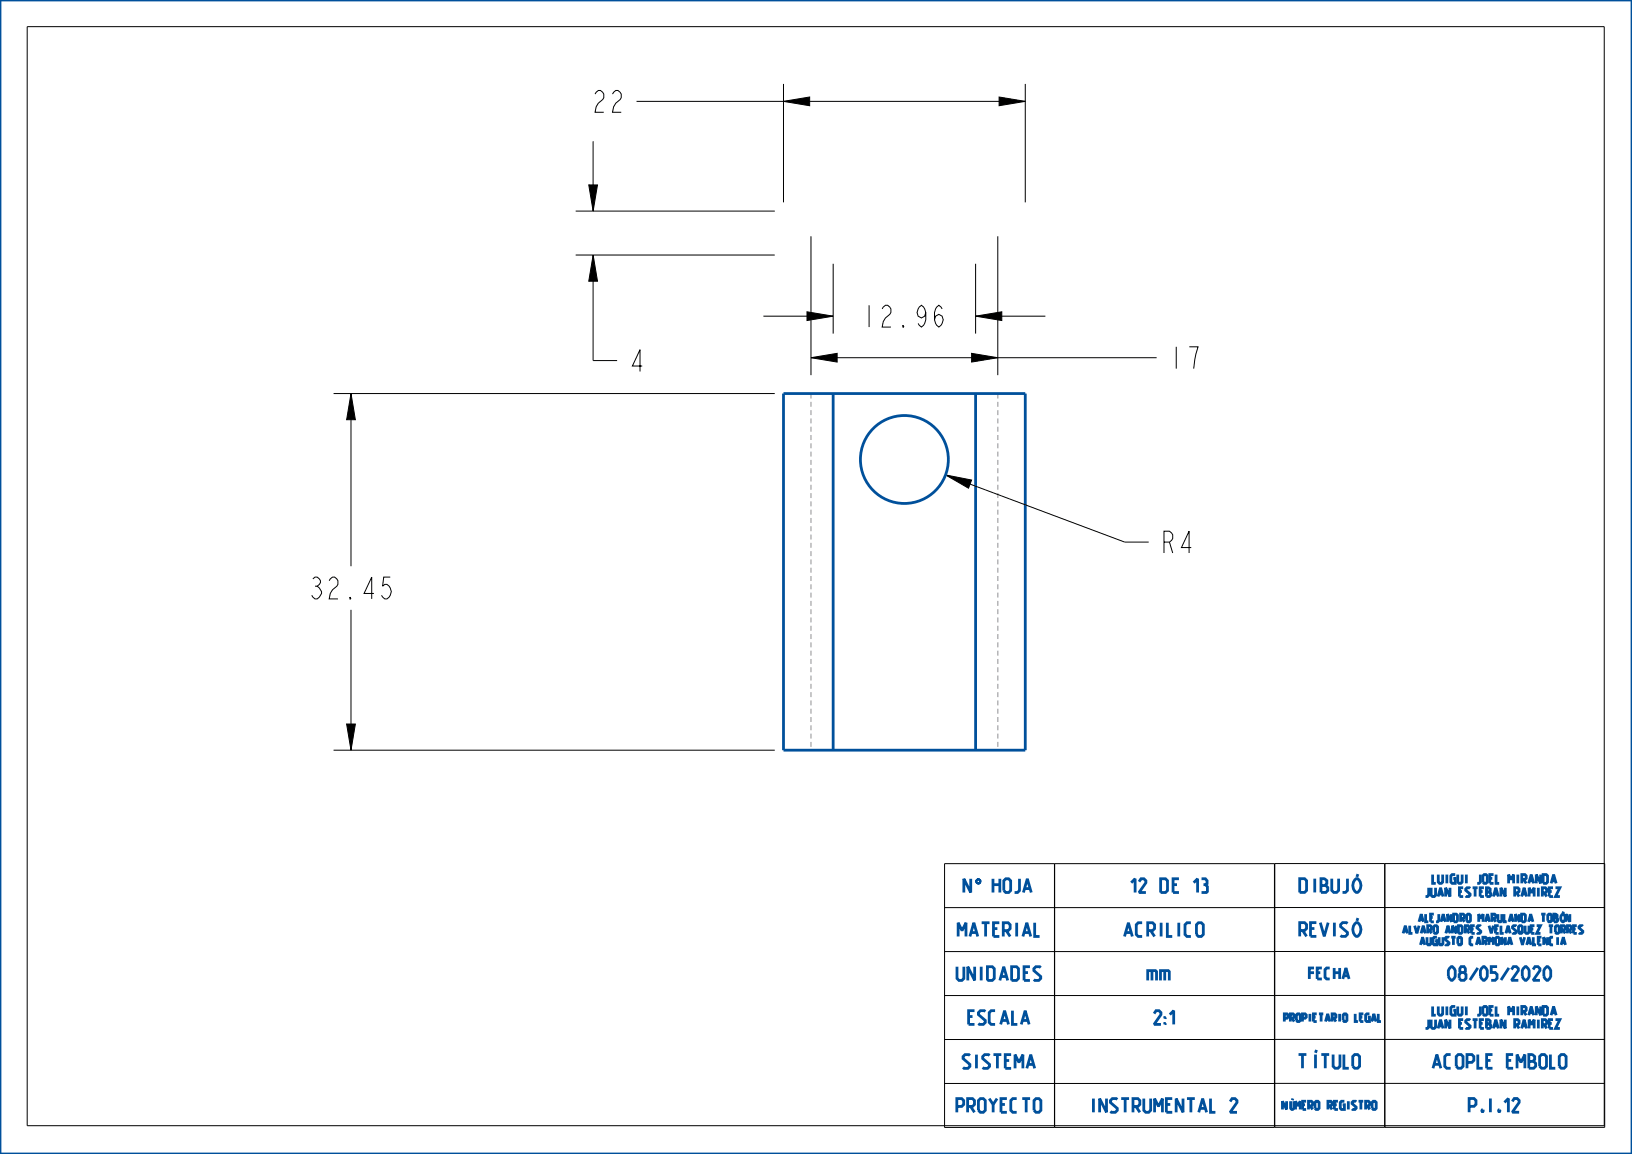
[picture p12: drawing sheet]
<svg xmlns="http://www.w3.org/2000/svg" width="297mm" height="210mm" viewBox="0 0 297 210" stroke-linecap="round" stroke-linejoin="round" font-family="sans-serif">
<path d="M142.6 18.4l4.7-.7v1.5zM181.8 17.7l4.8 .7-4.8 .8zM107.1 33.7h1.6l-.8 4.7zM107.9 46.4l.8 4.8h-1.6zM146.9 56.7l4.7 .8-4.7 .8zM177.5 57.5l4.8-.8v1.6zM63.9 71.6l.8 4.8h-1.6zM147.6 65.1l4.7-.8v1.6zM176.8 64.3l4.8 .8-4.8 .8zM172.1 86.4l4.7 1-.5 1.4zM63.1 131.8h1.6l-.8 4.7z" fill="#000"/>
<path d="M142.6 18.4l4.7-.7v1.5zM181.8 17.7l4.8 .7-4.8 .8zM107.1 33.7h1.6l-.8 4.7zM107.9 46.4l.8 4.8h-1.6zM146.9 56.7l4.7 .8-4.7 .8zM177.5 57.5l4.8-.8v1.6zM63.9 71.6l.8 4.8h-1.6zM147.6 65.1l4.7-.8v1.6zM176.8 64.3l4.8 .8-4.8 .8zM172.1 86.4l4.7 1-.5 1.4zM63.1 131.8h1.6l-.8 4.7z" fill="none" stroke="#000" stroke-width=".18"/>
<path d="M177.9 159.9h.3z" fill="#00509b"/>
<path d="M177.9 159.9h.3z" fill="none" stroke="#00509b" stroke-width=".18"/>
<path d="M177.8 160l.4-.1z" fill="#00509b"/>
<path d="M177.8 160l.4-.1z" fill="none" stroke="#00509b" stroke-width=".18"/>
<path d="M177.8 160h.5z" fill="#00509b"/>
<path d="M177.8 160h.5z" fill="none" stroke="#00509b" stroke-width=".18"/>
<path d="M177.7 160.1l.6-.1z" fill="#00509b"/>
<path d="M177.7 160.1l.6-.1z" fill="none" stroke="#00509b" stroke-width=".18"/>
<path d="M177.7 160.1h.7z" fill="#00509b"/>
<path d="M177.7 160.1h.7z" fill="none" stroke="#00509b" stroke-width=".18"/>
<path d="M177.7 160.1h.7z" fill="#00509b"/>
<path d="M177.7 160.1h.7z" fill="none" stroke="#00509b" stroke-width=".18"/>
<path d="M178 160.1h.4z" fill="#00509b"/>
<path d="M178 160.1h.4z" fill="none" stroke="#00509b" stroke-width=".18"/>
<path d="M178.1 160.1h.3z" fill="#00509b"/>
<path d="M178.1 160.1h.3z" fill="none" stroke="#00509b" stroke-width=".18"/>
<path d="M178.2 160.2l.2-.1v.1z" fill="#00509b"/>
<path d="M178.2 160.2l.2-.1v.1z" fill="none" stroke="#00509b" stroke-width=".18"/>
<path d="M178.2 160.2h.2z" fill="#00509b"/>
<path d="M178.2 160.2h.2z" fill="none" stroke="#00509b" stroke-width=".18"/>
<path d="M178.2 160.2h.2z" fill="#00509b"/>
<path d="M178.2 160.2h.2z" fill="none" stroke="#00509b" stroke-width=".18"/>
<path d="M178.3 160.2h.1l.1 .1z" fill="#00509b"/>
<path d="M178.3 160.2h.1l.1 .1z" fill="none" stroke="#00509b" stroke-width=".18"/>
<path d="M178.3 160.2l.2 .1z" fill="#00509b"/>
<path d="M178.3 160.2l.2 .1z" fill="none" stroke="#00509b" stroke-width=".18"/>
<path d="M178.3 160.3h.2z" fill="#00509b"/>
<path d="M178.3 160.3h.2z" fill="none" stroke="#00509b" stroke-width=".18"/>
<path d="M178.3 160.4l.2-.1v.1z" fill="#00509b"/>
<path d="M178.3 160.4l.2-.1v.1z" fill="none" stroke="#00509b" stroke-width=".18"/>
<path d="M178.3 160.4h.2z" fill="#00509b"/>
<path d="M178.3 160.4h.2z" fill="none" stroke="#00509b" stroke-width=".18"/>
<path d="M178.3 160.5l.2-.1v.1z" fill="#00509b"/>
<path d="M178.3 160.5l.2-.1v.1z" fill="none" stroke="#00509b" stroke-width=".18"/>
<path d="M178.3 160.5h.2z" fill="#00509b"/>
<path d="M178.3 160.5h.2z" fill="none" stroke="#00509b" stroke-width=".18"/>
<path d="M178.3 160.5h.2z" fill="#00509b"/>
<path d="M178.3 160.5h.2z" fill="none" stroke="#00509b" stroke-width=".18"/>
<path d="M178.2 160.6l.3-.1z" fill="#00509b"/>
<path d="M178.2 160.6l.3-.1z" fill="none" stroke="#00509b" stroke-width=".18"/>
<path d="M178.2 160.6l.3-.1-.1 .1z" fill="#00509b"/>
<path d="M178.2 160.6l.3-.1-.1 .1z" fill="none" stroke="#00509b" stroke-width=".18"/>
<path d="M178.1 160.7l.3-.1z" fill="#00509b"/>
<path d="M178.1 160.7l.3-.1z" fill="none" stroke="#00509b" stroke-width=".18"/>
<path d="M177.7 160.7l.7-.1z" fill="#00509b"/>
<path d="M177.7 160.7l.7-.1z" fill="none" stroke="#00509b" stroke-width=".18"/>
<path d="M177.7 160.7l.7-.1z" fill="#00509b"/>
<path d="M177.7 160.7l.7-.1z" fill="none" stroke="#00509b" stroke-width=".18"/>
<path d="M177.7 160.7h.7z" fill="#00509b"/>
<path d="M177.7 160.7h.7z" fill="none" stroke="#00509b" stroke-width=".18"/>
<path d="M177.8 160.8l.6-.1z" fill="#00509b"/>
<path d="M177.8 160.8l.6-.1z" fill="none" stroke="#00509b" stroke-width=".18"/>
<path d="M177.8 160.8h.5z" fill="#00509b"/>
<path d="M177.8 160.8h.5z" fill="none" stroke="#00509b" stroke-width=".18"/>
<path d="M177.9 160.8h.4z" fill="#00509b"/>
<path d="M177.9 160.8h.4z" fill="none" stroke="#00509b" stroke-width=".18"/>
<path d="M178 160.8h.3z" fill="#00509b"/>
<path d="M178 160.8h.3z" fill="none" stroke="#00509b" stroke-width=".18"/>
<path d="M0 0h297v210h-297zM142.6 71.6h44v64.9h-44zM151.6 71.6v64.9M177.5 71.6v64.9" fill="none" stroke="#00509b" stroke-width=".51"/>
<g fill="none" stroke="#afafb4" stroke-width=".25">
<path d="M147.6 71.6v.9M147.6 73.1v.9M147.6 74.6v.9M147.6 76.1v1M147.6 77.7v.9M147.6 79.2v.9M181.6 71.6v.9M181.6 73.1v.9M181.6 74.6v.9M181.6 76.1v1M181.6 77.7v.9M181.6 79.2v.9"/>
<path d="M147.6 80.7v.9M147.6 82.2v.9M147.6 83.7v.9M147.6 85.2v.9M147.6 86.7v.9M147.6 88.2v.9M147.6 89.7v.9M147.6 91.2v.9M147.6 92.7v1M147.6 94.3v.9M147.6 95.8v.9M147.6 97.3v.9"/>
<path d="M147.6 98.8v.9M181.6 80.7v.9M181.6 82.2v.9M181.6 83.7v.9M181.6 85.2v.9M181.6 86.7v.9M181.6 88.2v.9M181.6 89.7v.9M181.6 91.2v.9M181.6 92.7v1M181.6 94.3v.9M181.6 95.8v.9"/>
<path d="M181.6 97.3v.9M181.6 98.8v.9M147.6 100.3v.9M147.6 101.8v.9M147.6 103.3v.9M147.6 104.8v.9M147.6 106.3v.9M147.6 107.8v.9M147.6 109.3v1M147.6 110.9v.9M147.6 112.4v.9M147.6 113.9v.9"/>
<path d="M147.6 115.4v.9M147.6 116.9v.9M147.6 118.4v.9M147.6 119.9v.9M181.6 100.3v.9M181.6 101.8v.9M181.6 103.3v.9M181.6 104.8v.9M181.6 106.3v.9M181.6 107.8v.9M181.6 109.3v1M181.6 110.9v.9"/>
<path d="M181.6 112.4v.9M181.6 113.9v.9M181.6 115.4v.9M181.6 116.9v.9M181.6 118.4v.9M181.6 119.9v.9M147.6 121.4v.9M147.6 122.9v.9M147.6 124.4v.9M147.6 126v.9M147.6 127.5v.9M147.6 129v.9"/>
<path d="M147.6 130.5v.9M147.6 132v.9M147.6 133.5v.9M147.6 135v.9M147.6 136.5h.1M181.6 121.4v.9M181.6 122.9v.9M181.6 124.4v.9M181.6 126v.9M181.6 127.5v.9M181.6 129v.9M181.6 130.5v.9"/>
<path d="M181.6 132v.9M181.6 133.5v.9M181.6 135v.9M181.6 136.5h.1"/>
</g>
<g fill="none" stroke="#000" stroke-width=".18">
<path d="M4.9 4.9h287v200h-287zM115.8 18.4h70.8M142.6 15.3v21.5M186.6 15.3v21.5M104.8 38.4h36.2M107.9 25.7v12.7M104.8 46.4h36.2M107.9 46.4v19.2h4.4M138.9 57.5h12.7M147.6 43v25.3M151.6 48v12.7M177.5 57.5h12.7"/>
<path d="M177.5 48v12.7M181.6 43v25.3M60.7 71.6h80.3M63.9 71.6v31.4M147.6 65.1h62.9M172.1 86.4l32.6 12.3h4.4M63.9 111v25.5M60.7 136.5h80.3M171.9 157.2h60v48h-60zM191.9 157.2v48M232 157.1l60 .1v48l-60-.1zM252 157.1v48"/>
<path d="M252 157.2v48M231.9 165.2h-60M231.9 173.2h-60M232 165.1l60 .1M232 173.1l60 .1M231.9 181.2h-60M231.9 189.2h-60M231.9 197.2h-60M232 181.1l60 .1M232 189.1l60 .1M232 197.1l60 .1"/>
</g>
<!-- layer: 02___PRT_ALL_AXES -->
<circle cx="164.6" cy="83.6" r="8" fill="none" stroke="#00509b" stroke-width=".51"/>
<g font-size="5.2">
<text x="107.5" y="20.4">22</text>
<text x="156.6" y="59.5">12.96</text>
<text x="114.3" y="67.6">4</text>
<text x="212.5" y="67.1">17</text>
<text x="211" y="100.6">R4</text>
<text x="55.9" y="109">32.45</text>
</g>
<g font-size="3.3" fill="#00509b">
<text x="175.2" y="162.4">N</text>
<text x="180.6" y="162.4">HOJA</text>
<text x="205.1" y="162.4">12 DE 13</text>
<text x="236.1" y="162.4">DIBUJÓ</text>
<text x="174.1" y="170.4">MATERIAL</text>
<text x="204.1" y="170.4">ACRILICO</text>
<text x="236.1" y="170.4">REVISÓ</text>
<text x="174.1" y="178.4">UNIDADES</text>
<text x="209" y="178.4">mm</text>
<text x="263.3" y="178.4">08/05/2020</text>
<text x="176" y="186.4">ESCALA</text>
<text x="209" y="186.4">2:1</text>
<text x="175.1" y="194.4">SISTEMA</text>
<text x="236.1" y="194.4">TÍTULO</text>
<text x="260.3" y="194.4">ACOPLE EMBOLO</text>
<text x="174.1" y="202.4">PROYECTO</text>
<text x="198.3" y="202.4">INSTRUMENTAL 2</text>
<text x="266.2" y="202.4">P.I.12</text>
</g>
<text font-size="2.6" fill="#00509b" x="238.1" y="178.1">FECHA</text>
<g font-size="2.1" fill="#00509b">
<text x="260.2" y="160.8">LUIGUI JOEL MIRANDA</text>
<text x="259.4" y="163.2">JUAN ESTEBAN RAMIREZ</text>
<text x="260.2" y="184.8">LUIGUI JOEL MIRANDA</text>
<text x="259.4" y="187.2">JUAN ESTEBAN RAMIREZ</text>
</g>
<text font-size="2" fill="#00509b" x="233.2" y="201.9">NÚMERO REGISTRO</text>
<g font-size="1.8" fill="#00509b">
<text x="258.4" y="167.8">ALEJANDRO MARULANDA TOBÓN</text>
<text x="255.5" y="169.9">ALVARO ANDRES VELASQUEZ TORRES</text>
<text x="258.8" y="172">AUGUSTO CARMONA VALENCIA</text>
<text x="233.4" y="185.9">PROPIETARIO LEGAL</text>
</g>
</svg>
